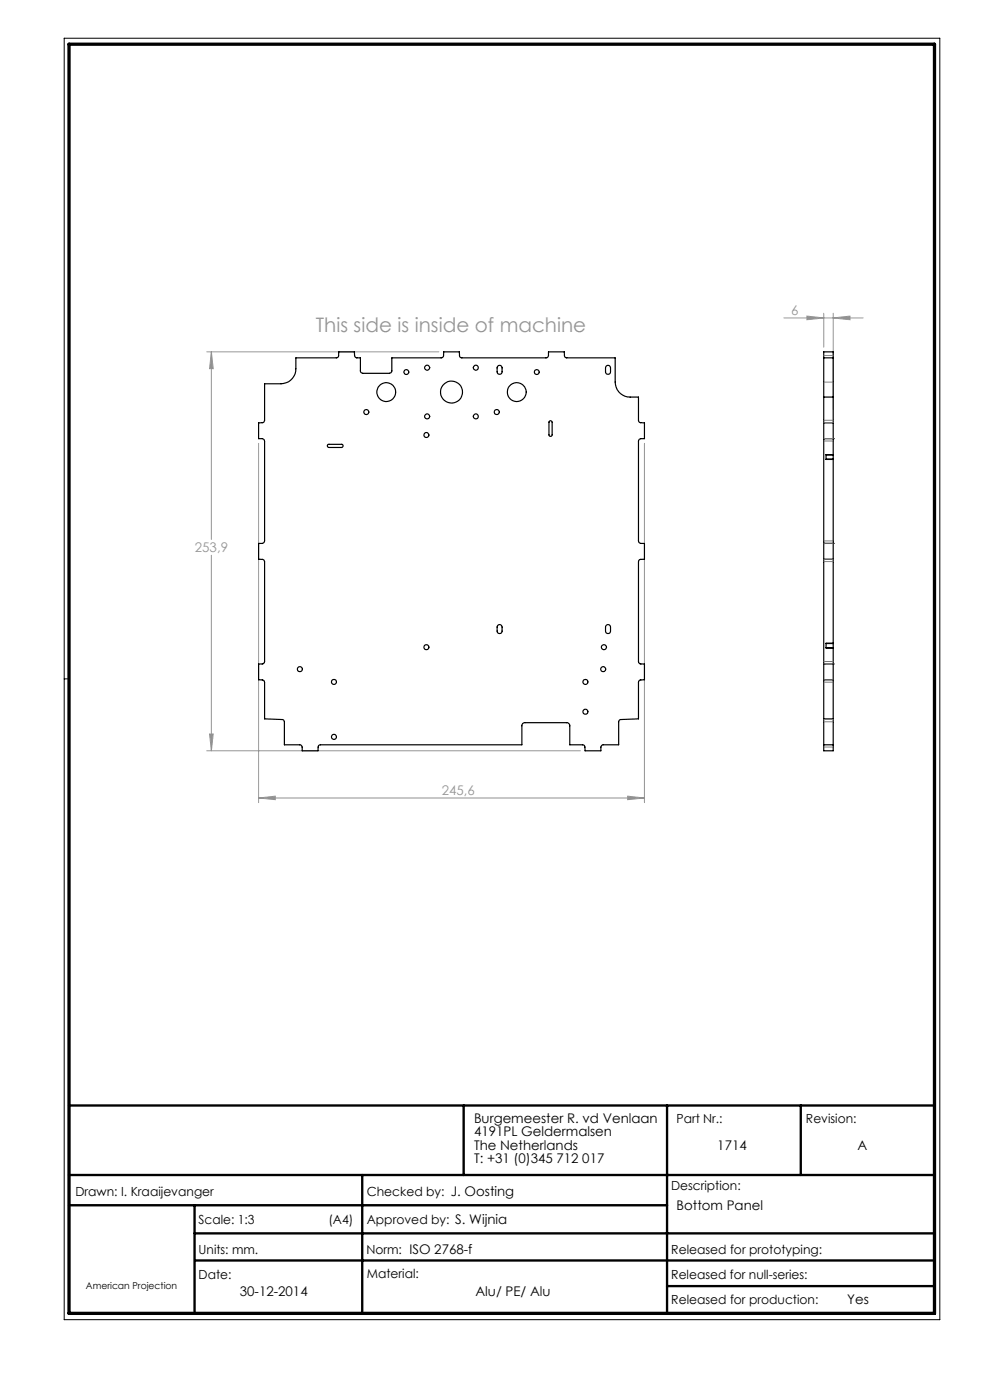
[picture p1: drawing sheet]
<svg xmlns="http://www.w3.org/2000/svg" width="210mm" height="297mm" viewBox="0 0 210 297" stroke-linecap="round" stroke-linejoin="round" font-family="sans-serif">
<path d="M13.6 8.1h185.8v271.9h-185.8zM14.6 144h-1" fill="none" stroke="#000" stroke-width=".21"/>
<path d="M14.6 234.5h183.6M98.4 234.5v14.8M141.5 234.5v44.1M169.9 234.5v14.8M14.6 249.3h183.6M14.6 255.7h126.9M41.3 255.7v22.9M76.8 249.3v29.3M41.3 261.7h156.9M41.4 267.4h156.8M141.5 272.8h56.7" fill="none" stroke="#000" stroke-width=".5"/>
<path d="M14.6 9.4h183.6v269.2h-183.6z" fill="none" stroke="#000" stroke-width=".7"/>
<g fill="none" stroke="#959595" stroke-width=".21">
<path d="M43.9 74.6h49.2M44.8 74.6l.4 3.6h-.8zM44.8 74.6v39.8M166.3 67.4h16.8M171.2 67.1l3.5 .3-3.5 .4zM174.7 66.5v7.2M176.7 67.4l3.6-.3v.7zM176.7 66.5v20.3M54.9 94v76.3M136.7 94v76.3M44.8 117.8v41.5M43.9 159.3h79.2"/>
<path d="M44.4 155.7h.8l-.4 3.6zM54.9 169.3l3.5-.4v.7zM54.9 169.3h81.8M133.1 168.9l3.6 .4-3.6 .3z"/>
</g>
<path d="M171.2 67.1l3.5 .3-3.5 .4zM176.7 67.4l3.6-.3v.7zM44.8 74.6l.4 3.6h-.8zM44.4 155.7h.8l-.4 3.6zM54.9 169.3l3.5-.4v.7zM133.1 168.9l3.6 .4-3.6 .3z" fill="#959595"/>
<g fill="none" stroke="#000" stroke-width=".25">
<path d="M105.6 77.7a.52 .52 0 0 1 .6-.2 .52 .52 0 0 1 .3 .5v.9a.53 .53 0 0 1-.5 .5 .53 .53 0 0 1-.6-.5zM128.6 77.7a.52 .52 0 0 1 .6-.2 .52 .52 0 0 1 .3 .5v.9a.53 .53 0 0 1-.5 .5 .53 .53 0 0 1-.6-.5zM174.7 75.9v8.3M174.7 75.9v-1.3h2v1.3M174.7 75.9h2M176.7 75.9v8.3M56.1 81.4h3.5a3.2 3.2 0 0 0 3.2-3.2v-2.3h8.6l.4-.4 .1-.9h3.3v1l.3 .2 .9 .1v2.9l.5 .4 6-.1 .2-.3v-2.9h10.6l.4-.3v-1h3.3l.1 1 .4 .3h18l.4-.3v-1h3.4l.1 1 .3 .3h10.4v5.2a3.2 3.2 0 0 0 3.2 3.1h1.7l.1 5.2 .3 .3h.9v3.4l-1.1 .1-.2 .4v21.2l.2 .4 1.1 .1v3.3l-1.1 .1-.2 .5v21.2l.3 .4 1 .1v3.3l-1.1 .1-.2 .4v7.8l-4 .2-.2 .4v4.9h-3.4l-.3 .5v.8h-3.4v-.9l-.4-.4h-2.8v-4a.66 .66 0 0 0-.7-.7h-8.8a.61 .61 0 0 0-.7 .7v4h-42.8l-.4 .4v.9h-3.4v-.8l-.3-.5h-3.5v-4.9l-.2-.4-4-.2v-7.8l-.1-.3-.3-.2h-.8v-3.3l.9-.1 .3-.4v-21.2l-.1-.4-.3-.1-.8-.1v-3.3l.8-.1 .3-.1 .1-.3v-21.2l-.1-.4-.3-.1h-.8v-3.4h.8l.3-.2 .1-.3zM69.5 94.3h3a.34 .34 0 0 1 .3 .3 .34 .34 0 0 1-.3 .3h-2.7l-.3-.2zM116.5 89.5l.3-.3 .3 .4v2.6a.34 .34 0 0 1-.3 .4 .34 .34 0 0 1-.3-.4zM174.7 93.1h.1M174.7 93.1v22.2M174.7 84.2v8.9"/>
<path d="M174.7 93.1h2M174.7 89.7h2M174.7 84.2h2M175.2 97.4h1.5M175.2 96.5h1.5M176.7 93.1h.1M176.7 93.1v3.4M176.7 84.2v8.9M176.7 97.4v17.9M176.7 96.5v.9M176.7 96.4h-1.5v1.1h1.5M174.7 115.3h.1"/>
<path d="M174.7 115.3v25.6M174.7 118.6h2M174.7 115.3h2M176.7 115.3h.1M176.7 115.3v21.2M105.6 132.7a.52 .52 0 0 1 .6-.2 .52 .52 0 0 1 .3 .5v.9a.53 .53 0 0 1-.5 .5 .53 .53 0 0 1-.6-.5zM128.6 132.7a.52 .52 0 0 1 .6-.2 .52 .52 0 0 1 .3 .5v.9a.53 .53 0 0 1-.5 .5 .53 .53 0 0 1-.6-.5zM175.2 137.4h1.5M175.2 136.5h1.5M176.7 137.4v3.5M176.7 136.5v.9M176.7 136.5h-1.5v1h1.5"/>
<path d="M174.7 140.9h.1M174.7 140.9v17.1M174.7 158v1.3h2v-1.3M174.7 140.9h2M174.7 144.2h2M174.7 152.5h2M174.7 158h2M176.7 140.9h.1M176.7 140.9v17.1"/>
<circle cx="86.2" cy="78.9" r=".52"/>
<circle cx="90.6" cy="78" r=".54"/>
<circle cx="100.9" cy="78" r=".54"/>
<circle cx="113.9" cy="78.9" r=".52"/>
<circle cx="77.7" cy="87.4" r=".54"/>
<circle cx="81.9" cy="83.2" r="2"/>
<circle cx="90.4" cy="92.3" r=".54"/>
<circle cx="90.6" cy="88.3" r=".54"/>
<circle cx="95.8" cy="83.2" r="2.33"/>
<circle cx="100.9" cy="88.3" r=".54"/>
<circle cx="105.4" cy="87.4" r=".54"/>
<circle cx="109.6" cy="83.2" r="2.01"/>
<circle cx="90.4" cy="137.3" r=".54"/>
<circle cx="128.1" cy="137.3" r=".54"/>
<circle cx="63.6" cy="142" r=".54"/>
<circle cx="70.8" cy="156.3" r=".54"/>
<circle cx="70.8" cy="144.7" r=".53"/>
<circle cx="124.2" cy="151" r=".54"/>
<circle cx="124.2" cy="144.7" r=".53"/>
<circle cx="127.9" cy="142" r=".54"/>
</g>
<g fill="none" stroke="#808080" stroke-width=".21" stroke-dasharray="6.3 1.3 1.3 1.3 1.3 1.3">
<path d="M176.8 75.4h-2M174.8 89.7h2M174.8 93.6h2M176.8 93.1h-2M176.8 89.2h-2M176.8 81.1h-2M174.8 115.2h2M174.8 119.1h2M176.8 118.6h-2M176.8 114.8h-2M174.8 140.8h2M174.8 144.7h2"/>
<path d="M174.8 153.1h2M174.8 158.5h2M176.8 144.2h-2M176.8 140.3h-2M176.8 152.6h-2"/>
</g>
<text font-size="4.2" fill="#959595" x="67" y="70.4">This side is inside of machine</text>
<g font-size="2.8" fill="#959595">
<text x="167.8" y="66.8">6</text>
<text x="41.3" y="117.2">253,9</text>
<text x="93.7" y="168.6">245,6</text>
</g>
<g font-size="2.8">
<text x="100.5" y="238.2">Burgemeester R. vd Venlaan</text>
<text x="100.5" y="241.1">4191PL Geldermalsen</text>
<text x="100.5" y="243.9">The Netherlands</text>
<text x="152.2" y="243.9">1714</text>
<text x="181.9" y="243.9">A</text>
<text x="100.5" y="246.7">T: +31 (0)345 712 017</text>
<text x="143.5" y="256.7">Bottom Panel</text>
<text x="50.9" y="275">30-12-2014</text>
<text x="100.9" y="275">Alu/ PE/ Alu</text>
<text x="179.7" y="276.6">Yes</text>
</g>
<g font-size="2.7">
<text x="143.5" y="238.2">Part Nr.:</text>
<text x="171" y="238.2">Revision:</text>
<text x="16" y="253.7">Drawn: I. Kraaijevanger</text>
<text x="77.8" y="253.7">Checked by: J. Oosting</text>
<text x="142.4" y="252.5">Description:</text>
<text x="42.1" y="259.7">Scale: 1:3</text>
<text x="69.7" y="259.7">(A4)</text>
<text x="77.8" y="259.7">Approved by: S. Wijnia</text>
<text x="42.1" y="266">Units: mm.</text>
<text x="77.7" y="266">Norm: ISO 2768-f</text>
<text x="142.4" y="266">Released for prototyping:</text>
<text x="42.1" y="271.3">Date:</text>
<text x="77.8" y="271">Material:</text>
<text x="142.4" y="271.3">Released for null-series:</text>
<text x="142.4" y="276.6">Released for production:</text>
</g>
<text font-size="2" x="18.2" y="273.4">American Projection</text>
</svg>
